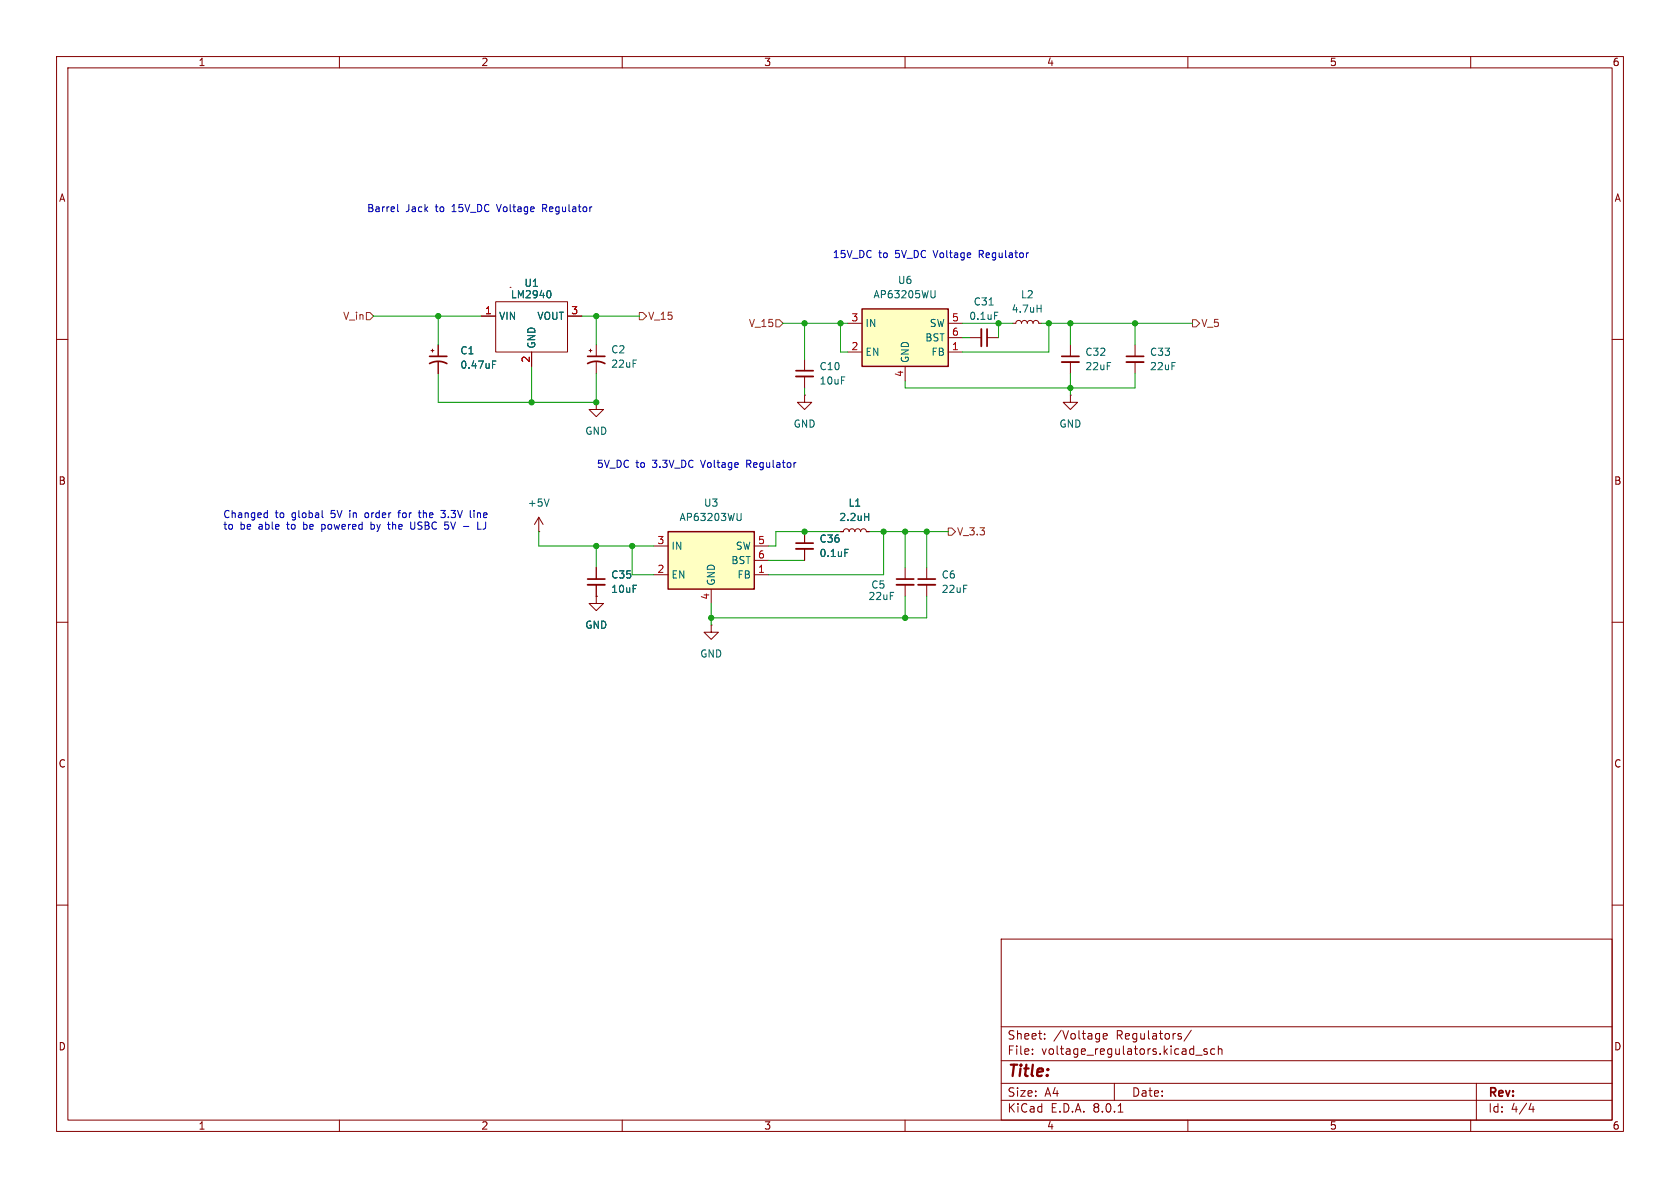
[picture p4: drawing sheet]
<svg xmlns="http://www.w3.org/2000/svg" width="297mm" height="210mm" viewBox="0 0 297 210" stroke-linecap="round" stroke-linejoin="round" font-family="sans-serif">
<g fill="none" stroke="#840000" stroke-width=".18">
<path d="M10 10h277v190h-277zM12 12h273v186h-273zM60 10v2M110 10v2M160 10v2M210 10v2M260 10v2M10 60h2M179.1 57.2h.5l.1-.4 .4-.2 .3 .2 .2 .4 .1-.4 .4-.2 .4 .2 .1 .4 .2-.4 .3-.2 .4 .2 .1 .4 .2-.4 .3-.2 .4 .2 .1 .4h.5M285 60h2M200.7 61v2M200.7 64v2"/>
<path d="M10 110h2M285 110h2M10 160h2M285 160h2M177 166h108v32h-108zM60 198v2M110 198v2M160 198v2M177 194.5h108M177 191.5h108M177 187.5h108M177 181.5h108"/>
<path d="M182.5 186.3v.1M182.5 185.5v.1M184.7 183.6v.1M184.7 182.8v.1M195 183.2l.7-.1v-.3l-.5-.1-.2 .2 .1 .7h.6M197 191.5v3M197.7 196.6h.8M208.8 183.3v.3M210 198v2M210.6 182.1l-1.3 2M211.4 186.5h1.1M213.4 185.5l-.4-.1-.2 .2 .1 .2 .5 .2v.3h-.6"/>
<path d="M214.7 185.5l-.4-.1-.3 .3v.4l.2 .2h.5M215.4 185.5l.2-.1 .4 .1v.9M215.4 184.9v1.5M260 198v2M261 191.5v6.5M270.7 195l-.4 1.1h.9M271 195.6v1"/>
</g>
<path d="M183.3 54.5h.8M184.1 53.9v1.3" fill="none" stroke="#006464" stroke-width=".18"/>
<path d="M199.1 64h3.1" fill="none" stroke="#840000" stroke-width=".33"/>
<path d="M199.1 63h3.1" fill="none" stroke="#840000" stroke-width=".3"/>
<path d="M118.1 94h15.2v10.1h-15.2z" fill="#ffffc2"/>
<path d="M118.1 94h15.2v10.1h-15.2z" fill="none" stroke="#840000" stroke-width=".25"/>
<path d="M189.2 61v2M189.2 64v2M115.6 96.5h2.5M133.3 96.5h2.6M133.3 99.1h2.6M115.6 101.6h2.5M125.7 104.1v2.6M133.3 101.6h2.6" fill="none" stroke="#840000" stroke-width=".18"/>
<path d="M131 90.7v1.1l-.1 .2h-.4" fill="none" stroke="#006464" stroke-width=".18"/>
<path d="M187.7 64h3.1" fill="none" stroke="#840000" stroke-width=".33"/>
<path d="M187.7 63h3.1" fill="none" stroke="#840000" stroke-width=".3"/>
<path d="M152.4 54.6h15.2v10.2h-15.2z" fill="#ffffc2"/>
<path d="M152.4 54.6h15.2v10.2h-15.2z" fill="none" stroke="#840000" stroke-width=".25"/>
<g fill="none" stroke="#840000" stroke-width=".18">
<path d="M85.1 55.9h2.5M87.6 53.3h12.7v8.9h-12.7zM90.2 50.8h.1M100.3 55.9h2.6M149.9 57.2h2.5M167.6 57.2h2.6M167.6 59.7h2.6M171.4 59.7h2.1M174.5 59.7h2M76.2 62h.5M76.5 61.7v.5M77.5 61v2"/>
<path d="M77.5 64v2M94 62.2v2.6M104.1 62h.5M104.4 61.7v.5M105.4 71.1v1.3h1.3l-1.3 1.3-1.3-1.3h1.3M105.4 71.1h.1M105.4 61v2M105.4 64v2M142.2 69.9v1.2h1.3l-1.3 1.3-1.2-1.3h1.2M142.2 69.9h.1M142.2 63.5v2M142.2 66.5v2.1"/>
<path d="M149.9 62.2h2.5M160 64.8v2.5M167.6 62.2h2.6M189.2 69.9v1.2h1.3l-1.3 1.3-1.2-1.3h1.2M189.2 69.9h.1M95.2 94h.1M95.2 91.4l-.7 1.3M95.2 91.4v2.6M95.2 91.4l.8 1.3M142.2 94v2M142.2 97v2.1M148.6 94h.5l.1-.4 .4-.1 .4 .1 .1 .4 .2-.4 .3-.1 .4 .1 .1 .4 .2-.4 .3-.1 .4 .1 .1 .4 .2-.4 .4-.1 .3 .1 .2 .4h.5"/>
<path d="M105.4 105.4v1.3h1.3l-1.3 1.3-1.3-1.3h1.3M105.4 105.4h.1M105.4 100.3v2.1M105.4 103.4v2M125.7 110.5v1.3h1.3l-1.3 1.2-1.2-1.2h1.2M125.7 110.5h.1M160 100.3v2.1M160 103.4v2M163.8 100.3v2.1M163.8 103.4v2"/>
</g>
<path d="M97.1 51.4a.79 .79 0 0 1 0 1.2M165.3 51.4v1l-.1 .2h-.4M174.9 53.9h.7M175.8 55.2h.6M87.1 64.4h.4M87.1 63.8h.6M97.1 88.2l-.5 1.3M149.4 97.1h.6M152.9 91.4h.7M153.6 90.7v1.3" fill="none" stroke="#006464" stroke-width=".18"/>
<path d="M174.5 58.2v3M75.9 64.3a3.2 3.2 0 0 1 3.1 0M75.9 63h3.1M103.9 64.3a3.2 3.2 0 0 1 3 0M103.9 63h3M140.7 65.5h3.1M140.7 96h3.1M103.9 102.4h3M158.5 102.4h3M162.3 102.4h3.1" fill="none" stroke="#840000" stroke-width=".3"/>
<path d="M173.5 58.2v3M140.7 66.5h3.1M140.7 97h3.1M103.9 103.4h3M158.5 103.4h3M162.3 103.4h3.1" fill="none" stroke="#840000" stroke-width=".33"/>
<path d="M64.8 55.2h.6l.6 .7-.6 .6h-.6zM113 55.2h.7l.6 .7-.6 .6h-.7zM137.2 56.5h.6l.6 .7-.6 .6h-.6zM210.8 56.5h.7l.6 .7-.6 .6h-.7zM167.6 93.3h.7l.6 .7-.6 .6h-.7z" fill="none" stroke="#725600" stroke-width=".18"/>
<g fill="none" stroke="#0000c2" stroke-width=".18">
<path d="M70.3 36.1v1.1l.2 .2M87.8 36.1l.4 1.3M95.9 36.8h.5M96.4 36.1h-.5v1.3M181.7 44.7h.1M46.9 90.7h.4M47.3 90.2v1.3M47.3 91.4l-.4 .1M56.9 92.7v1.3M56.9 93.5h.1M56.9 90.2v1.1l.2 .2M57 92.7l-.1 .1"/>
<path d="M64.6 90.7l-.1 .2 .1 .5M65.6 92.3v1.2M65.6 93.5h.4M66 92.7l-.4 .1M68.5 92.7h.5M68.9 93.5h.1M70.3 90.7h.5M70.8 90.2l-.3 .2v1.1M73.3 92.3v1.1l-.2 .1-.4-.1M73.9 90.7h.5M74.1 90.2v1.1l.3 .2M77.9 90.2h.8l-.4 .5 .3 .1 .1 .2"/>
<path d="M78.7 91.3l-.2 .2h-.4M79.3 92.9v.5M81.9 93.1h1M83.8 90.2v.2M83.8 90.7v.8M84.5 92.3v1.2h.6M85.9 92.3v.9a.41 .41 0 0 1-.5 .3M140.6 81.8h.1"/>
</g>
<g fill="none" stroke="#009600" stroke-width=".18">
<path d="M66 55.9h19.1M77.5 55.9v5.1M102.9 55.9h10.1M105.4 55.9v5.1M138.4 57.2h11.5M142.2 57.2v6.3M148.6 57.2v5h1.3M170.2 57.2h8.9M170.2 59.7h1.2M176.5 57.2v2.5M184.1 57.2h26.7M185.4 57.2v5h-15.2"/>
<path d="M189.2 57.2v3.8M200.7 57.2v3.8M77.5 66v5.1h27.9v-5.1M94 64.8v6.3M142.2 68.6v1.3M189.2 66v3.9M200.7 66v2.6h-40.7v-1.3M95.2 94v2.5h20.4M105.4 96.5v3.8M111.8 96.5v5.1h3.8M135.9 99.1h6.3M148.6 94h-11.4v2.5h-1.3"/>
<path d="M153.7 94h13.9M156.2 94v7.6h-20.3M160 94v6.3M163.8 94v6.3M125.7 106.7v3.8M160 105.4v3.8M163.8 105.4v3.8h-38.1"/>
</g>
<g fill="#009600" stroke="#009600" stroke-width=".18">
<circle cx="185.4" cy="57.2" r=".46"/>
<circle cx="189.2" cy="57.2" r=".46"/>
<circle cx="189.2" cy="68.6" r=".46"/>
<circle cx="200.7" cy="57.2" r=".46"/>
<circle cx="176.5" cy="57.2" r=".46"/>
<circle cx="148.6" cy="57.2" r=".46"/>
<circle cx="142.2" cy="57.2" r=".46"/>
<circle cx="105.4" cy="55.9" r=".46"/>
<circle cx="111.8" cy="96.5" r=".46"/>
<circle cx="125.7" cy="109.2" r=".46"/>
<circle cx="142.2" cy="94" r=".46"/>
<circle cx="160" cy="109.2" r=".46"/>
<circle cx="156.2" cy="94" r=".46"/>
<circle cx="160" cy="94" r=".46"/>
<circle cx="163.8" cy="94" r=".46"/>
<circle cx="77.5" cy="55.9" r=".46"/>
<circle cx="105.4" cy="96.5" r=".46"/>
<circle cx="94" cy="71.1" r=".46"/>
<circle cx="105.4" cy="71.1" r=".46"/>
</g>
<text font-size="2.8" fill="#840000" x="178" y="190.9">Title:</text>
<g font-size="2.1" fill="#840000">
<text x="178" y="184">Sheet:</text>
<text x="186.2" y="184">/Voltage</text>
<text x="197.4" y="184">Regulators/</text>
<text x="178" y="186.7">File:</text>
<text x="184.1" y="186.7">voltage_regulators.kicad_sch</text>
<text x="178" y="196.9">KiCad</text>
<text x="178" y="194.1">Size:</text>
<text x="184.7" y="194.1">A4</text>
<text x="185.7" y="196.9">E.D.A.</text>
<text x="193.3" y="196.9">8.0.1</text>
<text x="200" y="194.1">Date:</text>
<text x="263" y="194.3">Rev:</text>
<text x="263" y="196.9">Id:</text>
<text x="267.1" y="196.9">4/4</text>
</g>
<g font-size="1.8" fill="#840000">
<text x="35" y="11.9">1</text>
<text x="85" y="11.9">2</text>
<text x="135" y="11.9">3</text>
<text x="185" y="11.9">4</text>
<text x="235" y="11.9">5</text>
<text x="285" y="11.9">6</text>
<text x="10.3" y="35.9">A</text>
<text x="285.3" y="35.9">A</text>
<text x="10.3" y="85.9">B</text>
<text x="285.3" y="85.9">B</text>
<text x="10.3" y="135.9">C</text>
<text x="285.3" y="135.9">C</text>
<text x="10.3" y="185.9">D</text>
<text x="285.3" y="185.9">D</text>
<text x="35" y="199.9">1</text>
<text x="85" y="199.9">2</text>
<text x="135" y="199.9">3</text>
<text x="185" y="199.9">4</text>
<text x="235" y="199.9">5</text>
<text x="285" y="199.9">6</text>
</g>
<g font-size="1.8" fill="#0000c2">
<text x="64.8" y="37.7">Barrel</text>
<text x="71.7" y="37.7">Jack</text>
<text x="77.1" y="37.7">to</text>
<text x="80.2" y="37.7">15V_DC</text>
<text x="88.4" y="37.7">Voltage</text>
<text x="96.5" y="37.7">Regulator</text>
<text x="147.1" y="45.8">15V_DC</text>
<text x="155.3" y="45.8">to</text>
<text x="158.4" y="45.8">5V_DC</text>
<text x="165.3" y="45.8">Voltage</text>
<text x="173.5" y="45.8">Regulator</text>
<text x="105.4" y="82.9">5V_DC</text>
<text x="112.4" y="82.9">to</text>
<text x="115.5" y="82.9">3.3V_DC</text>
<text x="124.2" y="82.9">Voltage</text>
<text x="132.4" y="82.9">Regulator</text>
<text x="39.4" y="91.8">Changed</text>
<text x="39.4" y="93.8">to</text>
<text x="42.4" y="93.8">be</text>
<text x="45.8" y="93.8">able</text>
<text x="48.6" y="91.8">to</text>
<text x="51" y="93.8">to</text>
<text x="51.7" y="91.8">global</text>
<text x="54.1" y="93.8">be</text>
<text x="57.5" y="93.8">powered</text>
<text x="58.8" y="91.8">5V</text>
<text x="62.3" y="91.8">in</text>
<text x="65.2" y="91.8">order</text>
<text x="66.4" y="93.8">by</text>
<text x="69.7" y="93.8">the</text>
<text x="71.3" y="91.8">for</text>
<text x="73.8" y="93.8">USBC</text>
<text x="75.1" y="91.8">the</text>
<text x="79.3" y="91.8">3.3V</text>
<text x="80.1" y="93.8">5V</text>
<text x="84.6" y="91.8">line</text>
</g>
<g font-size="1.8" fill="#006464">
<text x="90.2" y="52.9">LM2940</text>
<text x="92.6" y="50.9">U1</text>
<text x="154.3" y="52.9">AP63205WU</text>
<text x="158.6" y="50.4">U6</text>
<text x="180.4" y="52.9">L2</text>
<text x="88.1" y="56.7">VIN</text>
<text x="94.9" y="56.7">VOUT</text>
<text x="152.9" y="58">IN</text>
<text x="164.3" y="58">SW</text>
<text x="171.3" y="56.7">0.1uF</text>
<text x="172" y="54.2">C31</text>
<text x="178.8" y="55.5">4.7uH</text>
<text x="81.3" y="62.8">C1</text>
<text x="81.3" y="65.4">0.47uF</text>
<text x="94.8" y="61.7" transform="rotate(-90 94.8 61.7)">GND</text>
<text x="108" y="62.7">C2</text>
<text x="108" y="65.2">22uF</text>
<text x="144.8" y="65.6">C10</text>
<text x="152.9" y="63.1">EN</text>
<text x="160.9" y="64.3" transform="rotate(-90 160.9 64.3)">GND</text>
<text x="163.5" y="60.6">BST</text>
<text x="164.6" y="63.1">FB</text>
<text x="191.8" y="63.1">C32</text>
<text x="191.8" y="65.6">22uF</text>
<text x="203.2" y="63.1">C33</text>
<text x="203.2" y="65.6">22uF</text>
<text x="144.8" y="68.2">10uF</text>
<text x="103.4" y="77.1">GND</text>
<text x="140.2" y="75.8">GND</text>
<text x="187.2" y="75.8">GND</text>
<text x="93.2" y="89.8">+5V</text>
<text x="124.4" y="89.8">U3</text>
<text x="149.9" y="89.8">L1</text>
<text x="120" y="92.3">AP63203WU</text>
<text x="148.3" y="92.3">2.2uH</text>
<text x="118.6" y="97.4">IN</text>
<text x="129.2" y="99.9">BST</text>
<text x="130" y="97.4">SW</text>
<text x="144.8" y="96.1">C36</text>
<text x="144.8" y="98.7">0.1uF</text>
<text x="108" y="102.5">C35</text>
<text x="108" y="105">10uF</text>
<text x="118.6" y="102.5">EN</text>
<text x="126.6" y="103.6" transform="rotate(-90 126.6 103.6)">GND</text>
<text x="130.3" y="102.5">FB</text>
<text x="153.4" y="106.3">22uF</text>
<text x="153.9" y="104.2">C5</text>
<text x="166.4" y="102.5">C6</text>
<text x="166.4" y="105">22uF</text>
<text x="103.4" y="111.4">GND</text>
<text x="123.7" y="116.4">GND</text>
</g>
<g font-size="1.8" fill="#725600">
<text x="60.6" y="56.7">V_in</text>
<text x="114.5" y="56.7">V_15</text>
<text x="132.3" y="58">V_15</text>
<text x="212.3" y="58">V_5</text>
<text x="169.1" y="94.8">V_3.3</text>
</g>
<g font-size="1.8" fill="#a90000">
<text x="85.7" y="55.6">1</text>
<text x="100.9" y="55.6">3</text>
<text x="150.4" y="56.9">3</text>
<text x="168.2" y="56.9">5</text>
<text x="168.2" y="59.4">6</text>
<text x="93.7" y="64.2" transform="rotate(-90 93.7 64.2)">2</text>
<text x="150.4" y="62">2</text>
<text x="168.2" y="62">1</text>
<text x="159.8" y="66.7" transform="rotate(-90 159.8 66.7)">4</text>
<text x="116.1" y="101.3">2</text>
<text x="116.1" y="96.3">3</text>
<text x="133.9" y="101.3">1</text>
<text x="133.9" y="96.3">5</text>
<text x="133.9" y="98.8">6</text>
<text x="125.5" y="106.1" transform="rotate(-90 125.5 106.1)">4</text>
</g>
</svg>
